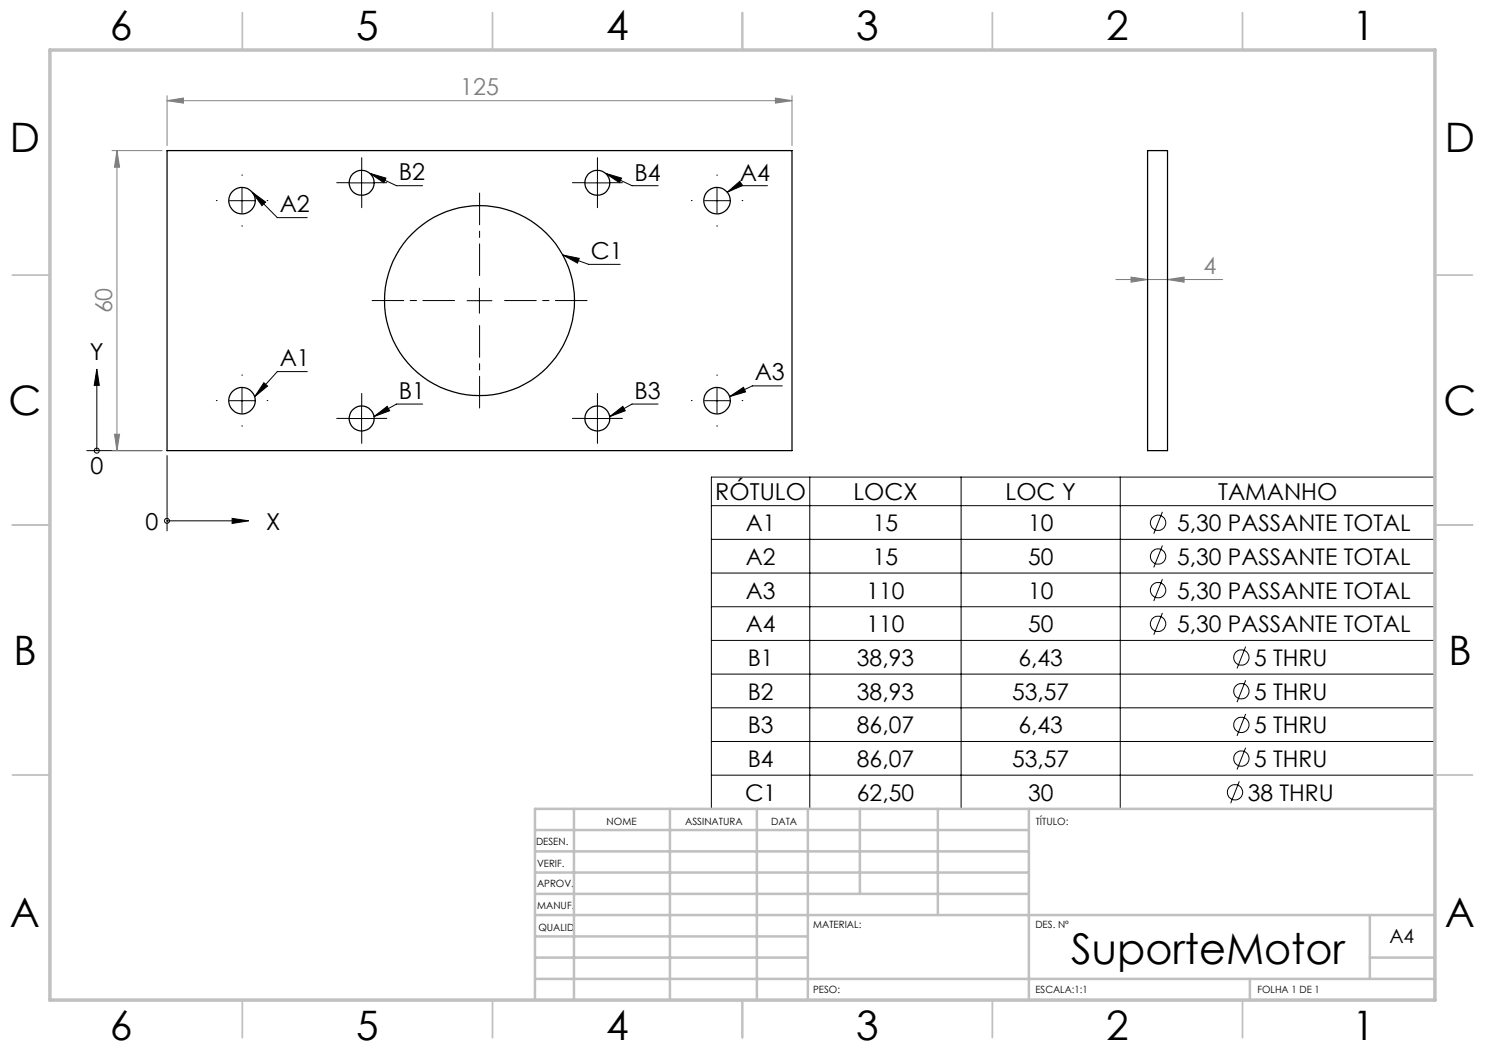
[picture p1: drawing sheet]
<svg xmlns="http://www.w3.org/2000/svg" width="297mm" height="210mm" viewBox="0 0 297 210" stroke-linecap="round" stroke-linejoin="round" font-family="sans-serif">
<g fill="none" stroke="#000" stroke-width=".2">
<path d="M48.4 37.6v5M50.4 38.4l2.7 2-.7 .7zM50.4 38.4l5.1 5.1h6M69.8 36.6h5M72.3 34.1v4.9M74 34.7l3.2 .9-.4 .9zM74 34.7l5.3 2.4h5.2M117 36.6h5M119.5 34.1v4.9M121.1 34.7l3.2 .9-.4 .9zM121.1 34.7l5.3 2.4h5.2M143.4 37.6v5"/>
<path d="M145.5 38.4l2.5-2.1 .5 .8zM153.5 37.1h-6l-2 1.3M45.9 40.1h5M95.9 57.6v5M112.6 51l3.3 .7-.4 .9zM112.6 51l5.1 1.9h6.3M140.9 40.1h5M19.4 73.8l.5 3.3h-1.1zM19.4 77.1v13M48.4 77.6v5M52.8 76.5l.7 .7-2.6 2.1zM61.5 74.3h-6l-4.6 5"/>
<path d="M93.4 60.1h5M143.4 77.6v5M145.9 79.3l2.8-1.8 .4 .9zM156.5 77.2h-6l-4.6 2.1M17.4 90.1h15M33.4 91.1v15.1M45.9 80.1h5M69.8 83.7h5M72.3 81.2v5M74.8 83.3l2.6-2 .5 .9zM84.5 80.8h-5.2l-4.5 2.5M117 83.7h5"/>
<path d="M119.5 81.2v5M122 83.3l2.6-2 .5 .9zM131.6 80.8h-5.2l-4.4 2.5M140.9 80.1h5M142.3 95.4h144.8v66.4h-144.8zM162 95.4v66.4M192.2 95.4v66.4M224 95.4v66.4M33.4 104.2h13M46.4 103.7l3.3 .5-3.3 .5zM142.3 107.9h144.8M142.3 114.6h144.8"/>
<path d="M142.3 101.1h144.8M232.5 102.4l-1.7 4.3M232.5 109.1l-1.7 4.4M232.5 115.8l-1.7 4.4M142.3 121.3h144.8M142.3 128.1h144.8M142.3 134.8h144.8M232.5 122.6l-1.7 4.4M249.1 129.3l-1.7 4.4M249.1 136.1l-1.7 4.3M142.3 141.6h144.8M142.3 148.3h144.8"/>
<path d="M142.3 155h144.8M247.9 156.3l-1.8 4.3M249.1 142.8l-1.7 4.4M249.1 149.5l-1.7 4.4"/>
<circle cx="19.4" cy="90.1" r=".5"/>
<circle cx="33.4" cy="104.2" r=".5"/>
<circle cx="231.6" cy="118" r="1.54"/>
<circle cx="231.6" cy="104.6" r="1.53"/>
<circle cx="231.6" cy="111.3" r="1.53"/>
<circle cx="231.6" cy="124.8" r="1.54"/>
<circle cx="248.3" cy="131.5" r="1.54"/>
<circle cx="248.3" cy="138.2" r="1.54"/>
<circle cx="247" cy="158.4" r="1.53"/>
<circle cx="248.3" cy="145" r="1.53"/>
<circle cx="248.3" cy="151.7" r="1.53"/>
</g>
<g fill="none" stroke="#808080" stroke-width=".2">
<path d="M33.4 19.1v10M155.1 19.6l3.3 .5-3.3 .5zM158.4 19.1v10M22.4 30.1h10M23.4 30.1l.5 3.3h-1zM23.4 30.1v60M33.4 20.1l3.3-.5v1zM33.4 20.1h125M223.2 55.9h21.3M226.2 55.4l3.3 .5-3.3 .5zM233.5 55.9l3.3-.5v1zM22.4 90.1h10"/>
<path d="M22.9 86.8h1l-.5 3.3z"/>
</g>
<path d="M95.9 55.1v-16.5M90.9 60.1h-16.5M95.9 65.1v16.5M100.9 60.1h16.5" fill="none" stroke="#000" stroke-width=".2" stroke-dasharray="15.2 1.3 1.3 1.3" stroke-dashoffset="8.9"/>
<g fill="none" stroke="#000" stroke-width=".2" stroke-dasharray="15.2 1.3 1.3 1.3">
<path d="M48.4 35.1v-.1M69.8 36.5h-2.5M72.3 39v2.5M72.3 34v-2.5M74.8 36.5h2.5M117 36.5h-2.5M119.5 39v2.5M119.5 34v-2.5M122 36.5h2.5M143.4 35.1v-.1M43.4 40.1h-.1M48.4 45.1v.2"/>
<path d="M53.4 40.1h.2M138.4 40.1h-.1M143.4 45.1v.2M148.4 40.1h.2M48.4 75.1v-.1M143.4 75.1v-.1M43.4 80.1h-.1M48.4 85.1v.2M53.4 80.1h.2M69.8 83.7h-2.5M72.3 86.2v2.5M72.3 81.2v-2.5"/>
<path d="M74.8 83.7h2.5M117 83.7h-2.5M119.5 86.2v2.5M119.5 81.2v-2.5M122 83.7h2.5M138.4 80.1h-.1M143.4 85.1v.2M148.4 80.1h.2"/>
</g>
<g fill="none" stroke="#c0c0c0" stroke-width=".35">
<path d="M48.5 2.5v7.5M98.5 2.5v7.5M148.5 2.5v7.5M198.5 2.5v7.5M248.5 2.5v7.5M2.5 55h7.5M287 55h7.5M2.5 105h7.5M287 105h7.5M2.5 155h7.5M287 155h7.5M48.5 200v7.5"/>
<path d="M98.5 200v7.5M148.5 200v7.5M198.5 200v7.5M248.5 200v7.5"/>
</g>
<g fill="none" stroke="#c0c0c0" stroke-width=".5">
<path d="M107 178.8h98.8M107 174.5h98.8M107 170.3h98.8M107 166h98.8M114.8 161.8v38.2M134 161.8v38.2M151.4 161.8v38.2M161.6 161.8v38.2M172 161.8v17M187.6 161.8v21.2M205.8 161.8v38.2M287 161.8h-180v38.2"/>
<path d="M107 195.8h180M107 191.5h54.6M107 187.3h54.6M107 183h180M250 195.8v4.2M274 191.5h13M274 183v12.8"/>
</g>
<path d="M10 10h277v190h-277z" fill="none" stroke="#c0c0c0" stroke-width=".7"/>
<path d="M52.8 76.5l.7 .7-2.6 2.1zM50.4 38.4l2.7 2-.7 .7zM74.8 83.3l2.6-2 .5 .9zM74 34.7l3.2 .9-.4 .9zM112.6 51l3.3 .7-.4 .9zM122 83.3l2.6-2 .5 .9zM121.1 34.7l3.2 .9-.4 .9zM145.9 79.3l2.8-1.8 .4 .9zM145.5 38.4l2.5-2.1 .5 .8zM46.4 103.7l3.3 .5-3.3 .5zM19.4 73.8l.5 3.3h-1.1z" fill="#000"/>
<g fill="#808080">
<path d="M155.1 19.6l3.3 .5-3.3 .5zM33.4 20.1l3.3-.5v1z"/>
<path d="M23.4 30.1l.5 3.3h-1zM22.9 86.8h1l-.5 3.3z"/>
<path d="M226.2 55.4l3.3 .5-3.3 .5zM233.5 55.9l3.3-.5v1z"/>
</g>
<g fill="none" stroke="#000" stroke-width=".25">
<path d="M33.4 30.1h125v60h-125zM229.5 30.1h4v60h-4z"/>
<circle cx="72.3" cy="36.6" r="2.5"/>
<circle cx="119.5" cy="36.6" r="2.5"/>
<circle cx="48.4" cy="40.1" r="2.65"/>
<circle cx="143.4" cy="40.1" r="2.65"/>
<circle cx="95.9" cy="60.1" r="19"/>
<circle cx="48.4" cy="80.1" r="2.65"/>
<circle cx="72.3" cy="83.7" r="2.5"/>
<circle cx="119.5" cy="83.7" r="2.5"/>
<circle cx="143.4" cy="80.1" r="2.65"/>
</g>
<text font-size="8.5" x="214.2" y="192.7">SuporteMotor</text>
<g font-size="8.1">
<text x="22" y="8">6</text>
<text x="71.2" y="8">5</text>
<text x="121.2" y="8">4</text>
<text x="171.3" y="8">3</text>
<text x="221.3" y="8">2</text>
<text x="270.5" y="8">1</text>
<text x="2" y="30.5">D</text>
<text x="289" y="30.5">D</text>
<text x="1.7" y="83">C</text>
<text x="288.7" y="83">C</text>
<text x="2.7" y="133">B</text>
<text x="289.7" y="133">B</text>
<text x="2" y="185.5">A</text>
<text x="289" y="185.5">A</text>
<text x="22" y="208">6</text>
<text x="71.2" y="208">5</text>
<text x="121.2" y="208">4</text>
<text x="171.3" y="208">3</text>
<text x="221.3" y="208">2</text>
<text x="270.5" y="208">1</text>
</g>
<g font-size="4.7" fill="#808080">
<text x="92" y="19.1">125</text>
<text x="240.7" y="54.9">4</text>
<text x="22.4" y="62.7" transform="rotate(-90 22.4 62.7)">60</text>
</g>
<g font-size="4.7">
<text x="79.8" y="36.1">B2</text>
<text x="126.9" y="36.1">B4</text>
<text x="148" y="36.1">A4</text>
<text x="55.9" y="42.5">A2</text>
<text x="118.2" y="51.8">C1</text>
<text x="18" y="72">Y</text>
<text x="55.9" y="73.3">A1</text>
<text x="150.9" y="76.1">A3</text>
<text x="79.8" y="79.8">B1</text>
<text x="126.9" y="79.8">B3</text>
<text x="18.1" y="94.9">0</text>
<text x="143.1" y="99.9">RÓTULO</text>
<text x="170.7" y="99.9">LOCX</text>
<text x="201.1" y="99.9">LOC Y</text>
<text x="243.6" y="99.9">TAMANHO</text>
<text x="29.1" y="105.9">0</text>
<text x="53.3" y="105.9">X</text>
</g>
<g font-size="4.6">
<text x="149.2" y="106.3">A1</text>
<text x="174.6" y="106.3">15</text>
<text x="205.6" y="106.3">10</text>
<text x="235.4" y="106.3">5,30 PASSANTE TOTAL</text>
<text x="149.2" y="113">A2</text>
<text x="174.6" y="113">15</text>
<text x="205.6" y="113">50</text>
<text x="235.4" y="113">5,30 PASSANTE TOTAL</text>
<text x="149.2" y="119.8">A3</text>
<text x="173.3" y="119.8">110</text>
<text x="205.6" y="119.8">10</text>
<text x="235.4" y="119.8">5,30 PASSANTE TOTAL</text>
<text x="149.2" y="126.5">A4</text>
<text x="173.3" y="126.5">110</text>
<text x="205.6" y="126.5">50</text>
<text x="235.4" y="126.5">5,30 PASSANTE TOTAL</text>
<text x="149.5" y="133.2">B1</text>
<text x="171.4" y="133.2">38,93</text>
<text x="203.7" y="133.2">6,43</text>
<text x="250.8" y="133.2">5 THRU</text>
<text x="149.5" y="140">B2</text>
<text x="171.4" y="140">38,93</text>
<text x="202.4" y="140">53,57</text>
<text x="250.8" y="140">5 THRU</text>
<text x="149.5" y="146.7">B3</text>
<text x="171.4" y="146.7">86,07</text>
<text x="203.7" y="146.7">6,43</text>
<text x="250.8" y="146.7">5 THRU</text>
<text x="149.5" y="153.4">B4</text>
<text x="171.4" y="153.4">86,07</text>
<text x="202.4" y="153.4">53,57</text>
<text x="250.8" y="153.4">5 THRU</text>
<text x="149" y="160.2">C1</text>
<text x="171.4" y="160.2">62,50</text>
<text x="205.6" y="160.2">30</text>
<text x="249.5" y="160.2">38 THRU</text>
</g>
<text font-size="3.9" x="277.9" y="188.5">A4</text>
<g font-size="2">
<text x="121.3" y="165">NOME</text>
<text x="137" y="164.9">ASSINATURA</text>
<text x="154.2" y="164.9">DATA</text>
<text x="207.2" y="164.9">TÍTULO:</text>
<text x="107.2" y="169.1">DESEN.</text>
<text x="107.4" y="173.3">VERIF.</text>
<text x="107.4" y="177.4">APROV.</text>
<text x="107.5" y="181.8">MANUF.</text>
<text x="162.7" y="185.5">MATERIAL:</text>
<text x="207.1" y="185.5">DES. Nº</text>
<text x="107.7" y="186.1">QUALID</text>
<text x="162.6" y="198.5">PESO:</text>
<text x="207.1" y="198.6">ESCALA:1:1</text>
<text x="251.5" y="198.6">FOLHA 1 DE 1</text>
</g>
</svg>
